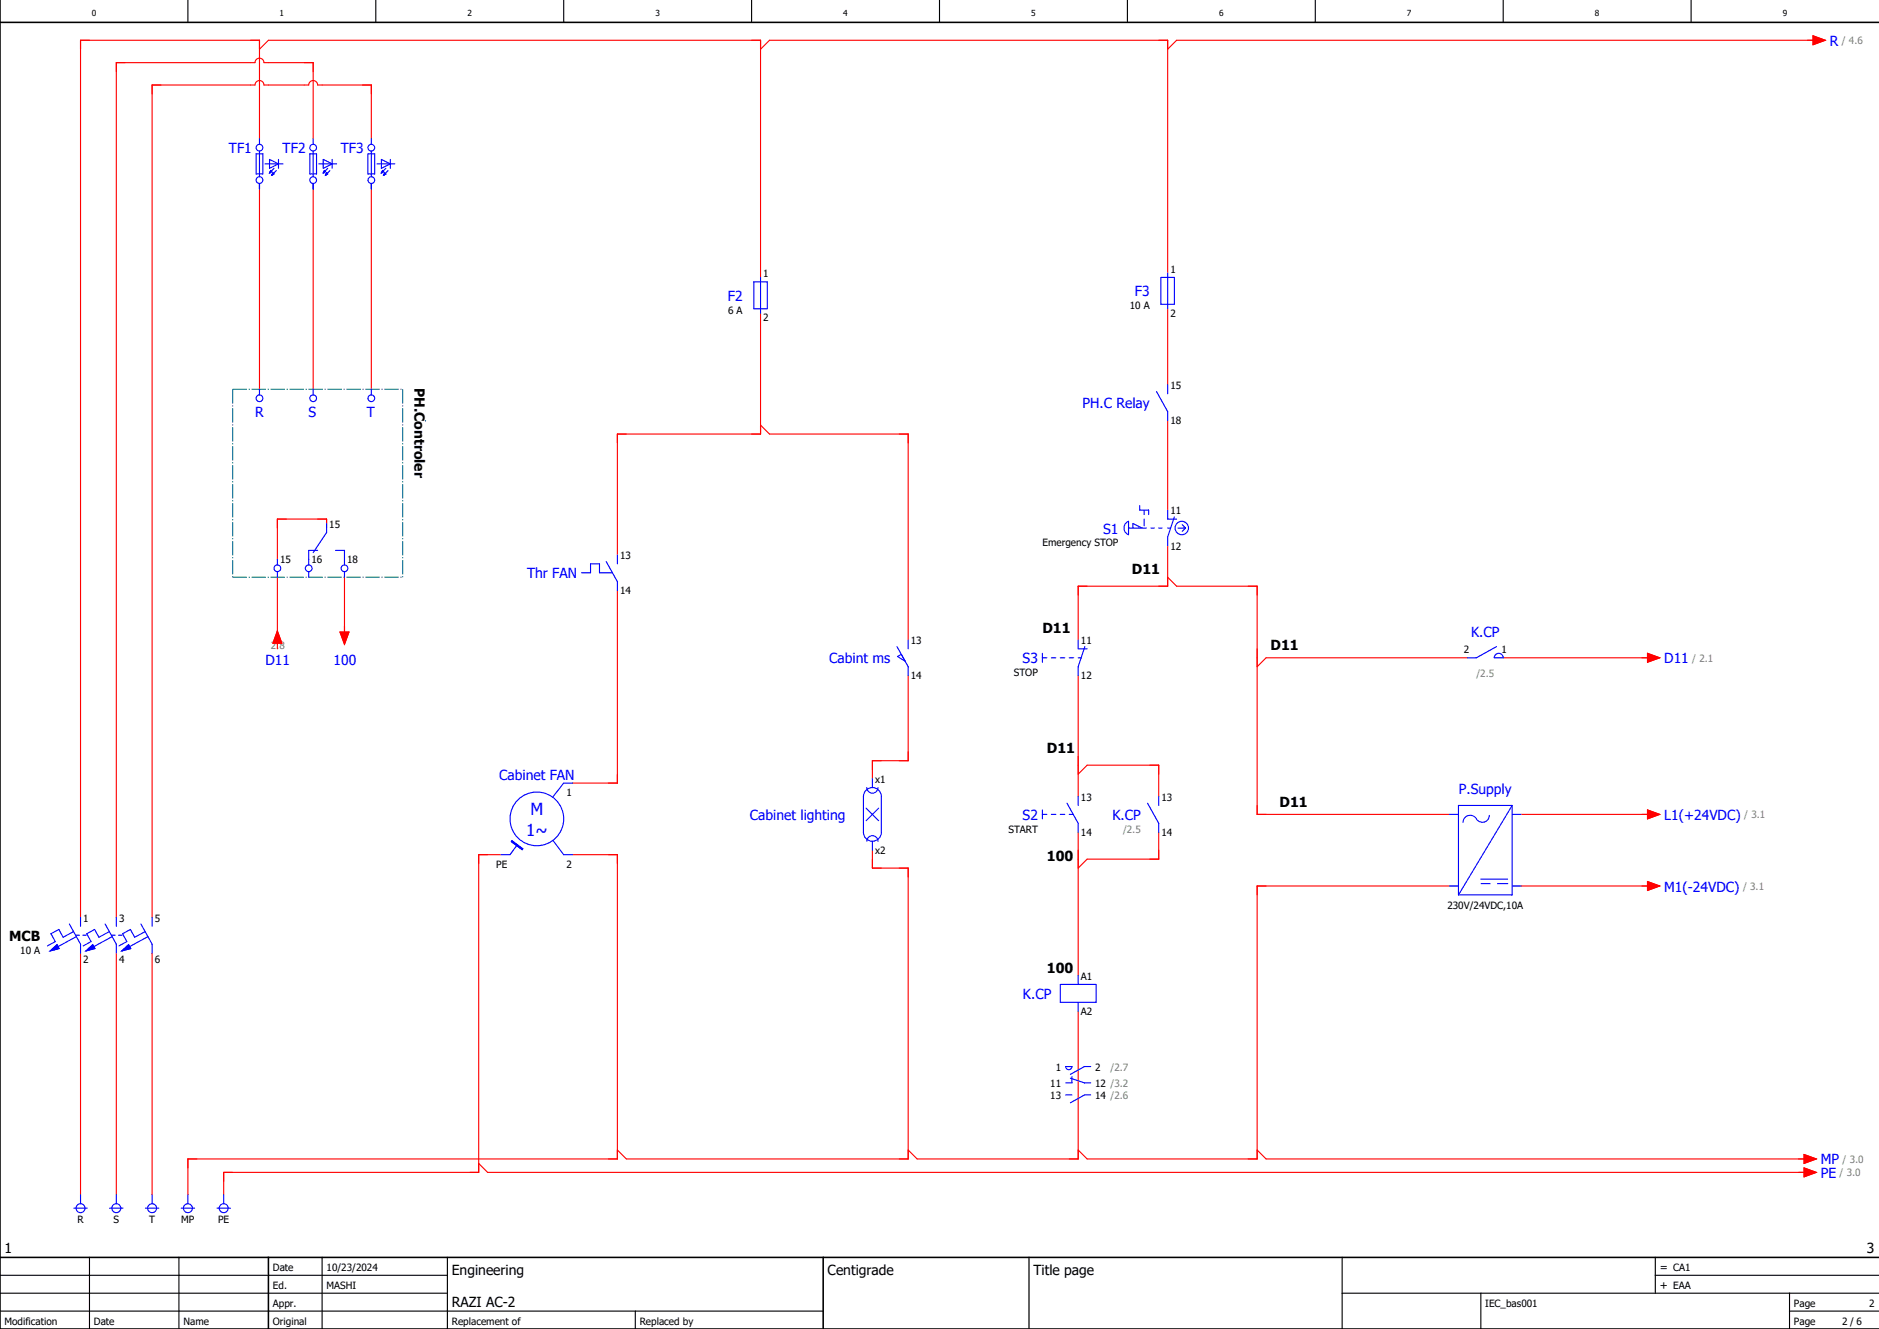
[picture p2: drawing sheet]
<svg xmlns="http://www.w3.org/2000/svg" width="420mm" height="297mm" viewBox="0 0 420 297" stroke-linecap="round" stroke-linejoin="round" font-family="sans-serif">
<g fill="none" stroke="#000" stroke-width=".25">
<path d="M42 0v5M84 0v5M126 0v5M168 0v5M210 0v5M252 0v5M294 0v5M336 0v5M378 0v5M0 293h184M0 289h100M0 285h100"/>
<path d="M20 281v16M40 281v16M72 281v16M100 281v16M142 293v4M230 281v16M300 289h120M300 281v16M331 289v8M370 285h50M370 281v8M400 293h20"/>
<path d="M400 289v8"/>
</g>
<path d="M0 5h420M0 0v297h420M0 281h420M60 281v16M184 281v16" fill="none" stroke="#000" stroke-width=".35"/>
<g fill="none" stroke="#f00" stroke-width=".25">
<path d="M58 11l2-2h110v53M170 11l2-2h89v52M405.2 8l2.8 1-2.8 1zM406 9h-143l-2 2M58 31v-22h-40v196M70 31v-17h-11a1 1 0 0 0-1-1 1 1 0 0 0-1 1h-31v191M83 31v-12h-12a1 1 0 0 0-1-1 1 1 0 0 0-1 1h-10a1 1 0 0 0-1-1 1 1 0 0 0-1 1h-23v186M58 41v46M70 41v46M83 41v46M170 70v27h-32v27M261 69v17"/>
<path d="M170 95l2 2h31v46M261 94v20M73 118v-2h-11v9M62 129v16M77 129v13M138 132v43h-10M261 122v9h-20v12M261 129l2 2h18v51h43M62 141l1 2.8h-2zM76 141.3h2l-1 2.7zM203 151v19h-8v4M241 151v27"/>
<path d="M328 147h-45l-2 2M336 147h33M368.3 146l2.7 1-2.7 1zM241 173l2-2h16v7M112 191h-5v71h-57v5M128 191h10v68h-96v8M195 190v4h8v65h-63l-2-2M241 186v32M259 186v6h-16l-2 2M324 198h-43v61h-38l-2-2M340 182h29M340 198h29"/>
<path d="M368.3 181l2.7 1-2.7 1zM368.3 197l2.7 1-2.7 1zM18 213v54M26 213v54M34 213v54M241 226v33h-36l-2-2M281 257l2 2h121M403.2 258l2.8 1-2.8 1zM107 260l2 2h295M403.2 261l2.8 1-2.8 1z"/>
</g>
<g fill="none" stroke="#00f" stroke-width=".25">
<path d="M57.2 34.4h1.5v4.5h-1.5zM58 31v1.3M58 33.7v5.8M59.3 36.6h3.9M60.2 38.6h.1M60.2 35.6l2.1 1-2.1 1zM60.5 38.1l.3 .3-.6 .2zM60.8 39.1h.1M61 38.6l.2 .3-.4 .2zM61.2 37.6l-1 1M61.7 38.1l-.9 1M62.3 35.6v2"/>
<path d="M69.2 34.4h1.5v4.5h-1.5zM70 31v1.3M70 33.7v5.8M71.3 36.6h3.9M72.2 38.6h.1M72.2 35.6l2 1-2 1zM72.5 38.1l.2 .3-.5 .2zM72.7 39.1h.1M73 38.6l.3 .3-.6 .2zM73.3 37.6l-1.1 1M73.7 38.1l-1 1M74.2 35.6v2"/>
<path d="M82.3 34.4h1.5v4.5h-1.5zM83 31v1.3M83 33.7v5.8M84.3 36.6h3.9M85.3 38.6h.1M85.3 35.6l2 1-2 1zM85.5 38.1l.3 .3-.5 .2zM85.8 39.1h.1M86 38.6l.2 .3-.4 .2zM86.2 37.6l-.9 1M86.8 38.1l-1 1M87.3 35.6v2"/>
<path d="M58 41v1.3M70 41v1.3M83 41v1.3M168.5 63h3v6h-3zM170 62v8M259.5 62h3v6h-3zM261 61v8M58 87v1.3M70 87v1.3M83 87v1.3M258.5 87.5l2.5 4.5v2M261 86v2"/>
<path d="M73 117v2l-3 4.5M251.6 117l.6-.5v3a1.61 1.61 0 0 1-.6-2.5zM252.2 118h4.1M253.3 118v-1l1.9 1M254.7 113v1h2v1M255.8 114v1M255.8 116v1.5M257.3 118h.7M259 118h.7M261 114v2h2M261 118h.6M262.5 115.5l-1.5 4.5v2"/>
<path d="M263.3 118h1.7M264.2 117.2l.8 .8M265 118l-.8 .7M62 125v1.3M62 127.8v1.2M69 127.8v1.2M71 123h-2v3.3M75 123h2v3.3M77 127.8v1.2M130 128h2v-2h2v2h2.9M135.5 125.5l2.5 4.5v2M138 124v2"/>
<path d="M200.5 144.5l2.5 4.5v2M201.5 146.2l-.9 .5 1.7 1.1M203 143v2M233 146v2M233 147h1M235 147h1M237 147h1M239 147h1M241 143v2h2M241 147h.6M242.5 144.5l-1.5 4.5v2M334.3 146.3a1 1 0 0 1 1.1-.2 1 1 0 0 1 .6 .9h-2z"/>
<path d="M334.5 144.5l-4.5 2.5h-2M128 175h-2l-2.5 3.2M193.6 176.6a2 2 0 0 1 2.2-.4 2 2 0 0 1 1.2 1.8v8a2 2 0 0 1-2 2 2 2 0 0 1-2-2v-8l.1-.5zM193.8 176a1.25 1.25 0 0 0 1.2 1.3 1.25 1.25 0 0 0 1.2-1.3M195 174v2M238.5 179.5l2.5 4.5v2M241 178v2M256.5 179.5l2.5 4.5v2M259 178v2M338 180l-12 20M338 180v20h-12M338 180h-12v20"/>
<path d="M114.4 187.9l2.5 1.8-.2 .2-2.4-1.8zM115.6 188.8l-1.6 2.2h-2M123.6 187.8l2.4 3.2h2M193.6 180.6l2.8 2.8M193.8 188a1.25 1.25 0 0 1 1.2-1.3 1.25 1.25 0 0 1 1.2 1.3M195 188v2M196.4 180.6l-2.8 2.8M233 181v2M233 182h1M235 182h1M237 182h1M239 182h.9"/>
<path d="M324 182h2M324 198h2M331 196.5h6M331 197.5h2.2M332.9 182.2a1.62 1.62 0 0 1-1.4 1.6 1.62 1.62 0 0 1-1.8-1.1 1.6 1.6 0 0 0-1.7-.4 1.6 1.6 0 0 0-1 1.5M334.8 197.5h2.2M338 182h2M338 198h2M11.2 212.5l1.5-1.4 .5 .9zM15.5 206.5l2.5 4.5v2M16.4 208.2l-2.3 1.3-1-1.8-1.7 1 1 1.7-1.8 1M17 209h.8"/>
<path d="M17.1 209.3l-4.1 2.2M18 205v2M18.5 209h.7M19.2 212.5l1.5-1.4 .5 .9zM23.5 206.5l2.5 4.5v2M24.4 208.2l-2.3 1.3-1-1.8-1.7 1 1 1.7-1.8 1M25 209h.7M25.1 209.3l-4.1 2.2M26 205v2M26.5 209h.8M27.2 212.5l1.5-1.4 .5 .9zM31.5 206.5l2.5 4.5v2"/>
<path d="M32.4 208.2l-2.3 1.3-1-1.8-1.7 1 1 1.7-1.8 1M33.1 209.3l-4.1 2.2M34 205v2M237 220h8v4h-8zM241 218v2M238.2 238.4h1.4a.7 .7 0 0 1-.7 .6 .7 .7 0 0 1-.7-.6zM241 224v2M243.8 238.3h-1.4l-3.1 1.8M238.2 244.7h1.4M239.3 241l3.1 1h1.4M239.6 240.6v1.4h-1.4M243.8 244.7h-1.4l-3.1 1.8"/>
<path d="M16.5 270h3M18 267v2M24.5 270h3M26 267v2M32.5 270h3M34 267v2M40.5 270h3M42 267v2M48.5 270h3M50 267v2"/>
<circle cx="58" cy="33" r=".75"/>
<circle cx="70" cy="33" r=".75"/>
<circle cx="83" cy="33" r=".75"/>
<circle cx="58" cy="40.3" r=".75"/>
<circle cx="70" cy="40.3" r=".75"/>
<circle cx="83" cy="40.3" r=".75"/>
<circle cx="58" cy="89" r=".75"/>
<circle cx="70" cy="89" r=".75"/>
<circle cx="83" cy="89" r=".75"/>
<circle cx="264.2" cy="118" r="1.5"/>
<circle cx="62" cy="127" r=".75"/>
<circle cx="69" cy="127" r=".75"/>
<circle cx="77" cy="127" r=".75"/>
<circle cx="120" cy="183" r="6"/>
<circle cx="18" cy="270" r="1"/>
<circle cx="26" cy="270" r="1"/>
<circle cx="34" cy="270" r="1"/>
<circle cx="42" cy="270" r="1"/>
<circle cx="50" cy="270" r="1"/>
</g>
<g fill="#00f" stroke="#00f" stroke-width=".22">
<path d="M19.2 212.5l1.5-1.4 .5 .9z"/>
<path d="M27.2 212.5l1.5-1.4 .5 .9z"/>
<path d="M11.2 212.5l1.5-1.4 .5 .9z"/>
<path d="M60.5 38.1l.3 .3-.6 .2z"/>
<path d="M61 38.6l.2 .3-.4 .2z"/>
<path d="M72.5 38.1l.2 .3-.5 .2z"/>
<path d="M73 38.6l.3 .3-.6 .2z"/>
<path d="M85.5 38.1l.3 .3-.5 .2z"/>
<path d="M86 38.6l.2 .3-.4 .2z"/>
<path d="M114.4 187.9l2.5 1.8-.2 .2-2.4-1.8z"/>
</g>
<path d="M52 87h38M52 87v42M90 87v42M52 129h38" fill="none" stroke="#007f7f" stroke-width=".25" stroke-dasharray="3.2 .4 .3 .4" stroke-linecap="butt"/>
<g fill="#f00" stroke="#f00" stroke-width=".22">
<path d="M62 141l1 2.8h-2z"/>
<path d="M76 141.3h2l-1 2.7z"/>
<path d="M405.2 8l2.8 1-2.8 1z"/>
<path d="M403.2 258l2.8 1-2.8 1z"/>
<path d="M403.2 261l2.8 1-2.8 1z"/>
<path d="M368.3 146l2.7 1-2.7 1z"/>
<path d="M368.3 181l2.7 1-2.7 1z"/>
<path d="M368.3 197l2.7 1-2.7 1z"/>
</g>
<g font-size="3.7" fill="#00f">
<text x="118.6" y="182.2">M</text>
<text x="117.6" y="186.7">1~</text>
</g>
<g font-size="3.1" fill="#00f">
<text x="409" y="10.2">R</text>
<text x="51.2" y="34.2">TF1</text>
<text x="63.2" y="34.2">TF2</text>
<text x="76.2" y="34.2">TF3</text>
<text x="162.7" y="67.2">F2</text>
<text x="253.7" y="66.2">F3</text>
<text x="57.1" y="93.1">R</text>
<text x="69" y="93.2">S</text>
<text x="82" y="93.2">T</text>
<text x="242" y="91.2">PH.C Relay</text>
<text x="246.6" y="119.2">S1</text>
<text x="117.8" y="129.2">Thr FAN</text>
<text x="328.8" y="142.4">K.CP</text>
<text x="59.4" y="148.5">D11</text>
<text x="74.6" y="148.5">100</text>
<text x="185.3" y="148.2">Cabint ms</text>
<text x="228.6" y="148.2">S3</text>
<text x="372" y="148.2">D11</text>
<text x="111.6" y="174.4">Cabinet FAN</text>
<text x="326.1" y="177.4">P.Supply</text>
<text x="167.6" y="183.2">Cabinet lighting</text>
<text x="228.6" y="183.2">S2</text>
<text x="248.7" y="183.2">K.CP</text>
<text x="372" y="183.2">L1(+24VDC)</text>
<text x="372" y="199.2">M1(-24VDC)</text>
<text x="228.7" y="223.2">K.CP</text>
<text x="407" y="260.2">MP</text>
<text x="407" y="263.2">PE</text>
</g>
<g font-size="3.1">
<text x="92.7" y="86.7" transform="rotate(90 92.7 86.7)">PH.Controler</text>
<text x="253" y="128.4">D11</text>
<text x="233" y="141.4">D11</text>
<text x="284" y="145.4">D11</text>
<text x="234" y="168.4">D11</text>
<text x="286" y="180.4">D11</text>
<text x="234" y="192.4">100</text>
<text x="2" y="210.2">MCB</text>
<text x="234" y="217.4">100</text>
<text x="1" y="280">1</text>
<text x="417.3" y="280">3</text>
<text x="101" y="285">Engineering</text>
<text x="185" y="285">Centigrade</text>
<text x="231" y="285">Title page</text>
<text x="101" y="292">RAZI AC-2</text>
</g>
<g font-size="2.5">
<text x="371" y="284">= CA1</text>
<text x="371" y="288">+ EAA</text>
</g>
<g font-size="2.2" fill="#7ca552">
<text x="411.7" y="9.9">/ 4.6</text>
<text x="60.5" y="144.9">2.8</text>
<text x="378.3" y="147.9">/ 2.1</text>
<text x="330" y="151.2">/2.5</text>
<text x="389.9" y="182.9">/ 3.1</text>
<text x="251" y="186.1">/2.5</text>
<text x="389.6" y="198.9">/ 3.1</text>
<text x="248.2" y="239.2">/2.7</text>
<text x="411.2" y="262.9">/ 3.0</text>
<text x="411.9" y="259.9">/ 3.0</text>
</g>
<g font-size="2.2">
<text x="170.6" y="61.9">1</text>
<text x="261.6" y="60.9">1</text>
<text x="162.7" y="70.1">6 A</text>
<text x="170.6" y="71.8">2</text>
<text x="252.5" y="69.1">10 A</text>
<text x="261.6" y="70.8">2</text>
<text x="261.6" y="86.9">15</text>
<text x="261.6" y="94.8">18</text>
<text x="73.6" y="117.9">15</text>
<text x="261.6" y="114.9">11</text>
<text x="62.6" y="125.8">15</text>
<text x="69.6" y="125.8">16</text>
<text x="77.6" y="125.8">18</text>
<text x="138.6" y="124.9">13</text>
<text x="233" y="122.1">Emergency STOP</text>
<text x="261.6" y="122.8">12</text>
<text x="138.6" y="132.8">14</text>
<text x="203.6" y="143.9">13</text>
<text x="241.6" y="143.9">11</text>
<text x="327.2" y="145.9">2</text>
<text x="335.6" y="145.9">1</text>
<text x="203.6" y="151.8">14</text>
<text x="226.6" y="151.1">STOP</text>
<text x="241.6" y="151.8">12</text>
<text x="126.6" y="177.9">1</text>
<text x="195.6" y="174.9">x1</text>
<text x="241.6" y="178.9">13</text>
<text x="259.6" y="178.9">13</text>
<text x="195.6" y="190.8">x2</text>
<text x="225.4" y="186.1">START</text>
<text x="241.6" y="186.8">14</text>
<text x="259.6" y="186.8">14</text>
<text x="110.9" y="193.9">PE</text>
<text x="126.6" y="193.9">2</text>
<text x="323.5" y="203.2">230V/24VDC,10A</text>
<text x="18.6" y="205.9">1</text>
<text x="26.6" y="205.9">3</text>
<text x="34.6" y="205.9">5</text>
<text x="4.5" y="213.1">10 A</text>
<text x="18.6" y="215.2">2</text>
<text x="26.6" y="215.2">4</text>
<text x="34.6" y="215.2">6</text>
<text x="241.6" y="218.9">A1</text>
<text x="241.6" y="226.8">A2</text>
<text x="236" y="239.2">1</text>
<text x="244.8" y="239.2">2</text>
<text x="234.8" y="242.9">11</text>
<text x="234.8" y="245.6">13</text>
<text x="244.8" y="242.9">12 /3.2</text>
<text x="244.8" y="245.6">14 /2.6</text>
<text x="17.3" y="273.2">R</text>
<text x="25.4" y="273.2">S</text>
<text x="33.3" y="273.2">T</text>
<text x="40.5" y="273.2">MP</text>
<text x="48.8" y="273.2">PE</text>
<text x="61" y="284">Date</text>
<text x="73" y="284">10/23/2024</text>
<text x="61" y="288">Ed.</text>
<text x="61" y="292">Appr.</text>
<text x="73" y="288">MASHI</text>
<text x="332" y="292">IEC_bas001</text>
<text x="401" y="292">Page</text>
<text x="417.8" y="292">2</text>
<text x="1" y="296">Modification</text>
<text x="21" y="296">Date</text>
<text x="41" y="296">Name</text>
<text x="61" y="296">Original</text>
<text x="101" y="296">Replacement of</text>
<text x="143" y="296">Replaced by</text>
<text x="401" y="296">Page</text>
<text x="411.8" y="296">2 / 6</text>
</g>
<g font-size="1.9">
<text x="20.5" y="3.6">0</text>
<text x="62.5" y="3.6">1</text>
<text x="104.5" y="3.6">2</text>
<text x="146.5" y="3.6">3</text>
<text x="188.5" y="3.6">4</text>
<text x="230.5" y="3.6">5</text>
<text x="272.5" y="3.6">6</text>
<text x="314.5" y="3.6">7</text>
<text x="356.5" y="3.6">8</text>
<text x="398.5" y="3.6">9</text>
</g>
</svg>
